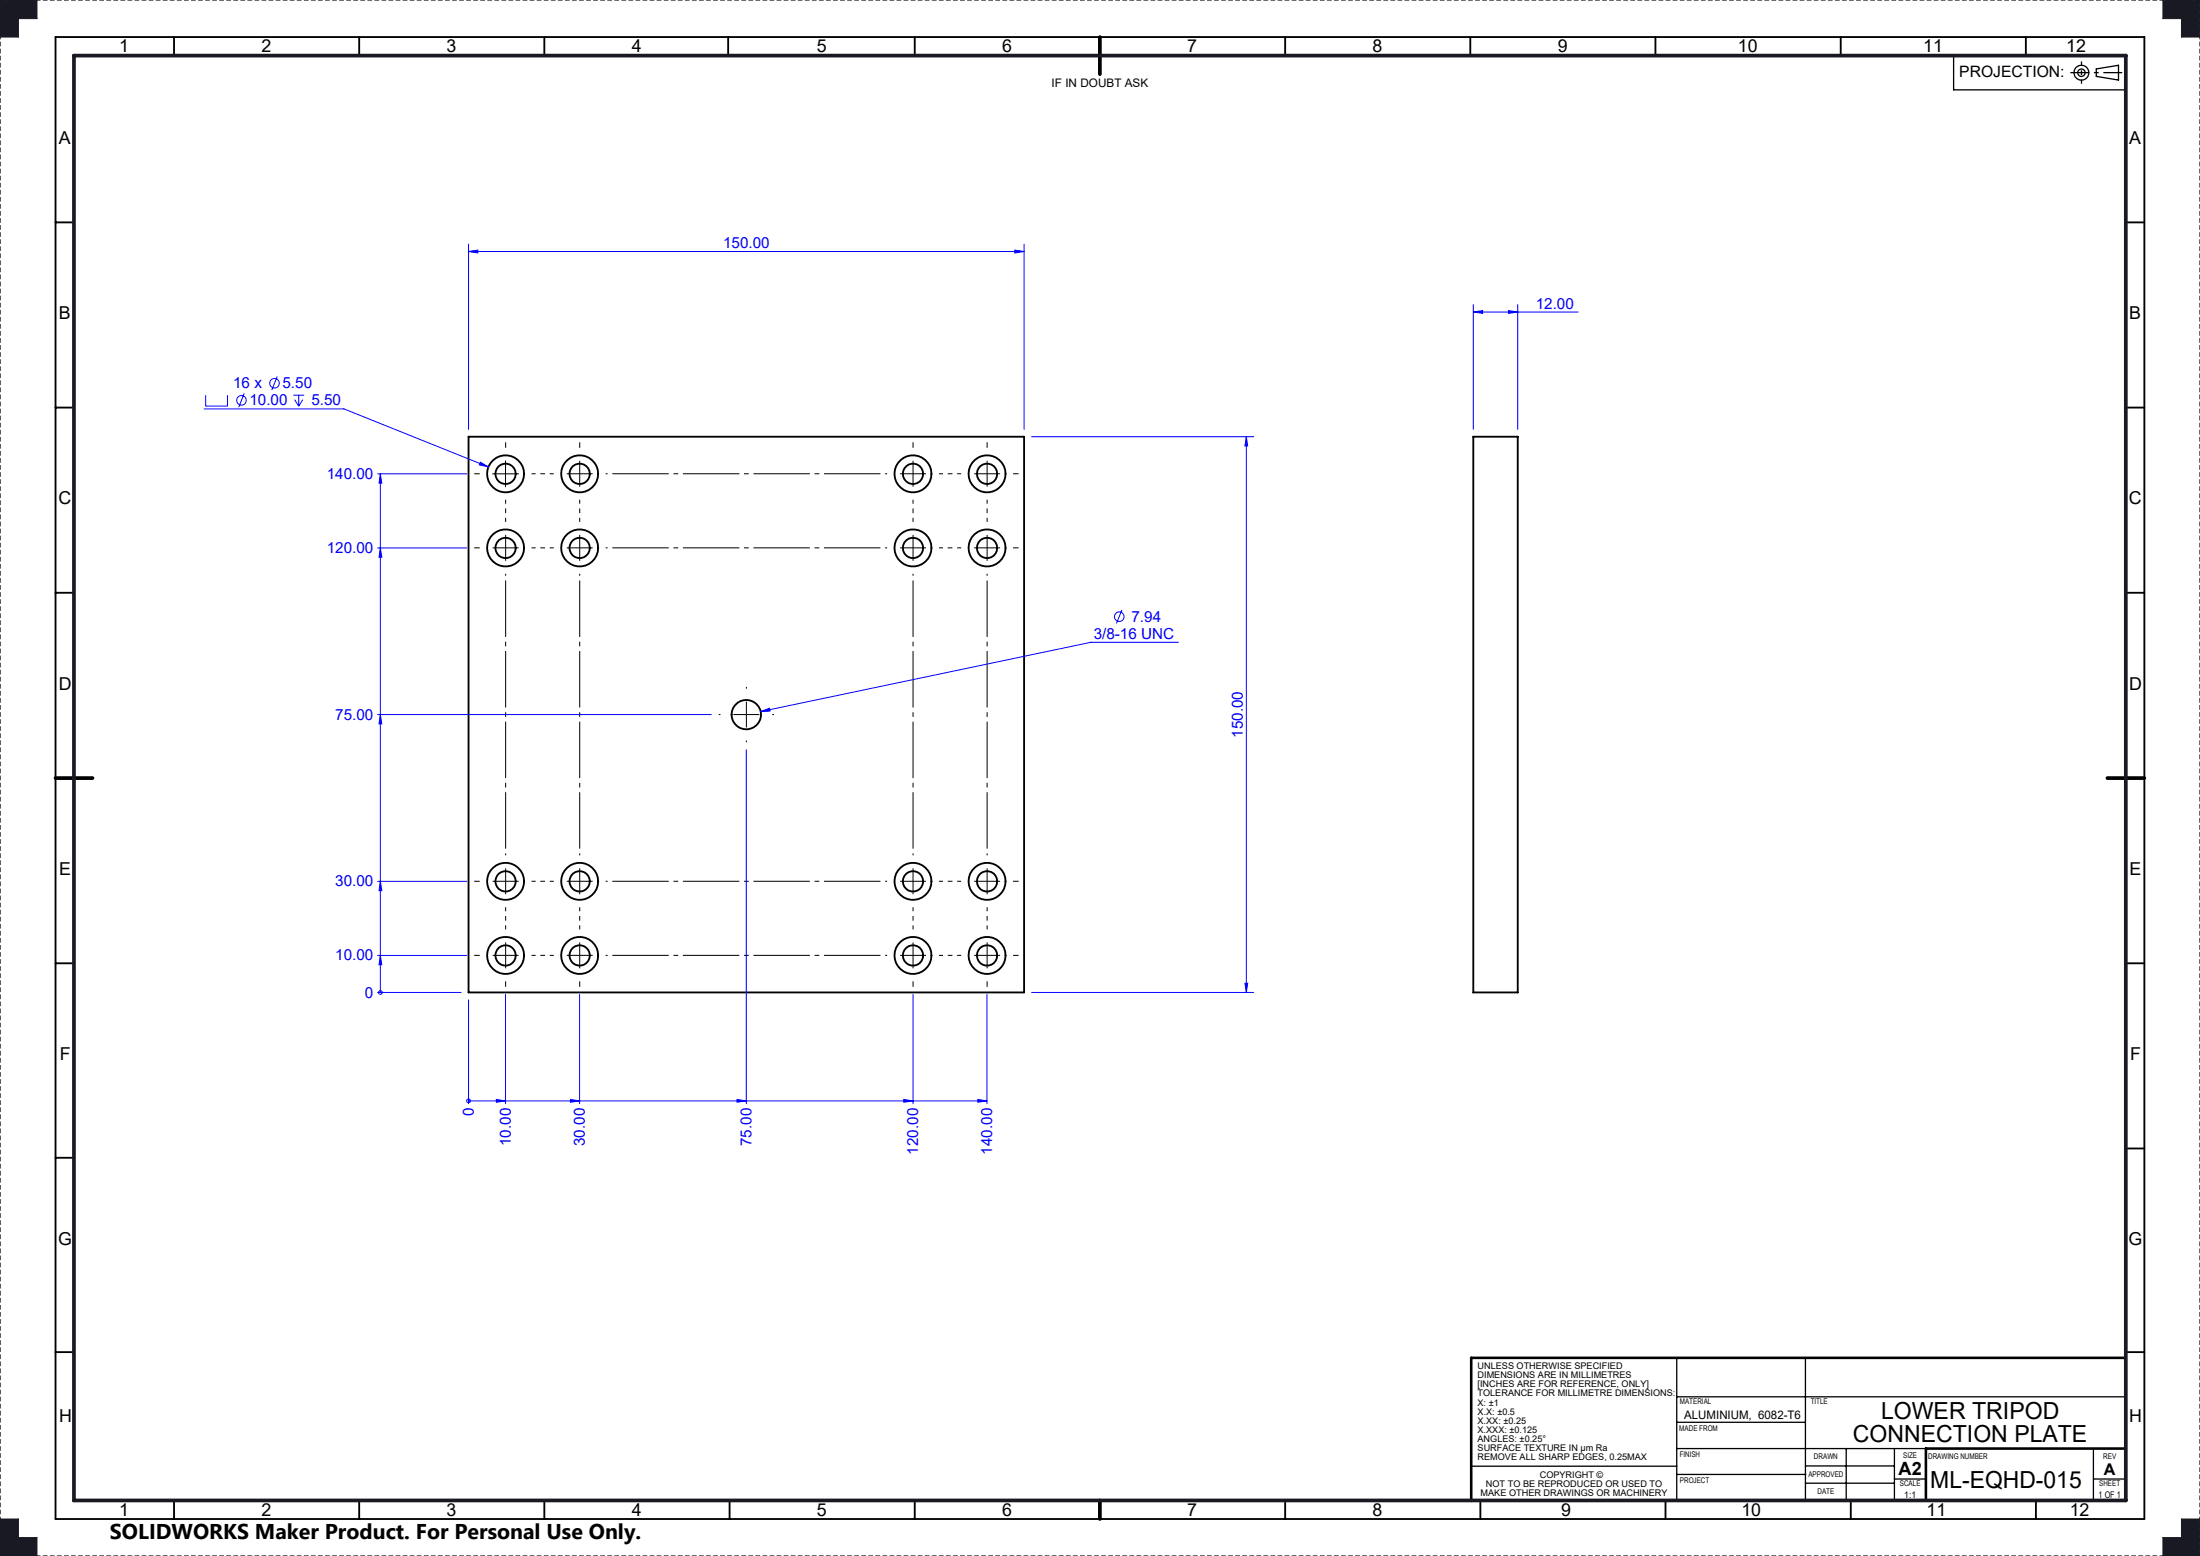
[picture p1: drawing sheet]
<svg xmlns="http://www.w3.org/2000/svg" width="594mm" height="420mm" viewBox="0 0 594 420" stroke-linecap="round" stroke-linejoin="round" font-family="sans-serif">
<g fill="none" stroke="#000" stroke-width=".5">
<path d="M15 10h564v400h-564zM47 10v5M97 10v5M147 10v5M196.6 10v5M247 10v5M347 10v5M397 10v5M447 10v5M497 10v5M547 10v5M15 60h5"/>
<path d="M574 60h5M15 110h5M126.5 117.9h150v150h-150zM397.8 117.9h12v150h-12zM574 110h5M15 160h5M574 160h5M15 260h5M574 260h5M15 312.5h5M574 310h5M15 365h5"/>
<path d="M574 365h5M47 405v5M97 405v5M147 405v5M197 405v5M247 405v5M347 405v5M399.7 405v5M449.7 405v5M499.7 405v5M549.7 405v5"/>
<circle cx="136.5" cy="127.9" r="2.75"/>
<circle cx="136.5" cy="127.9" r="5"/>
<circle cx="156.5" cy="127.9" r="2.75"/>
<circle cx="156.5" cy="127.9" r="5"/>
<circle cx="246.5" cy="127.9" r="5"/>
<circle cx="246.5" cy="127.9" r="2.75"/>
<circle cx="266.5" cy="127.9" r="2.75"/>
<circle cx="266.5" cy="127.9" r="5"/>
<circle cx="136.5" cy="147.9" r="2.75"/>
<circle cx="136.5" cy="147.9" r="5"/>
<circle cx="156.5" cy="147.9" r="2.75"/>
<circle cx="156.5" cy="147.9" r="5"/>
<circle cx="246.5" cy="147.9" r="5"/>
<circle cx="246.5" cy="147.9" r="2.75"/>
<circle cx="266.5" cy="147.9" r="2.75"/>
<circle cx="266.5" cy="147.9" r="5"/>
<circle cx="201.5" cy="192.9" r="4"/>
<circle cx="136.5" cy="237.9" r="2.75"/>
<circle cx="136.5" cy="237.9" r="5"/>
<circle cx="156.5" cy="237.9" r="2.75"/>
<circle cx="156.5" cy="237.9" r="5"/>
<circle cx="246.5" cy="237.9" r="5"/>
<circle cx="246.5" cy="237.9" r="2.75"/>
<circle cx="266.5" cy="237.9" r="2.75"/>
<circle cx="266.5" cy="237.9" r="5"/>
<circle cx="136.5" cy="257.9" r="2.75"/>
<circle cx="136.5" cy="257.9" r="5"/>
<circle cx="156.5" cy="257.9" r="2.75"/>
<circle cx="156.5" cy="257.9" r="5"/>
<circle cx="246.5" cy="257.9" r="5"/>
<circle cx="246.5" cy="257.9" r="2.75"/>
<circle cx="266.5" cy="257.9" r="2.75"/>
<circle cx="266.5" cy="257.9" r="5"/>
</g>
<g fill="none" stroke="#000" stroke-width=".35">
<path d="M527.5 15v9.3h46.5M566 18.6l6-1v4l-6-1zM452.7 377h121.3M452.7 366.5v38.8M487.5 366.5v38.5M397.2 395.8h55.5M452.7 383.9h34.8M452.7 398h34.9M452.7 391h67.3M487.5 395.7h24M498.5 391v14M511.5 391v14"/>
<path d="M511.5 399.2h8.5M565.2 391v14M565.2 399.2h8.8M487.5 400.3h24"/>
<circle cx="562" cy="19.6" r="2.01"/>
<circle cx="562" cy="19.6" r="1"/>
</g>
<path d="M559 19.6h14" fill="none" stroke="#000" stroke-width=".35" stroke-dasharray="15.2 1.3 1.3 1.3" stroke-dashoffset="10.1" stroke-linecap="butt"/>
<path d="M562 16.6v6" fill="none" stroke="#000" stroke-width=".35" stroke-dasharray="15.2 1.3 1.3 1.3" stroke-dashoffset="14.1" stroke-linecap="butt"/>
<path d="M0 0v420" fill="none" stroke="#000" stroke-width=".35" stroke-dasharray="1.3 .6" stroke-dashoffset=".2" stroke-linecap="butt"/>
<path d="M594 0h-594M0 420h594" fill="none" stroke="#191924" stroke-width=".35" stroke-dasharray="1.3 .6" stroke-dashoffset="-.1" stroke-linecap="butt"/>
<path d="M594 420v-420" fill="none" stroke="#191924" stroke-width=".35" stroke-dasharray="1.3 .6" stroke-dashoffset=".2" stroke-linecap="butt"/>
<path d="M574 366.5h-176.8v38.6M574 391h-54v14" fill="none" stroke="#000" stroke-width=".7"/>
<path d="M297 10v10M15 210h10M569 210h10M297 405v5" fill="none" stroke="#000" stroke-width="1"/>
<path d="M0 0h10v5h-5v5h-5zM584 0h10v10h-5v-5h-5zM0 410h5v5h5v5h-10zM589 410h5v10h-10v-5h5z" fill="none" stroke="#191924" stroke-width=".27"/>
<path d="M20 15h554v390h-554z" fill="none" stroke="#191924" stroke-width="1"/>
<path d="M0 410v10h10v-5h-5v-5zM584 0v5h5v5h5v-10zM0 0v10h5v-5h5v-5zM589 410v5h-5v5h10v-10z" fill-rule="evenodd" fill="#191924"/>
<g fill="none" stroke="#00f" stroke-width=".27">
<path d="M126.5 67.9l2.5-.4v.8zM126.5 65.9v50M126.5 67.9h150M274 67.5l2.5 .4-2.5 .4zM276.5 65.9v50M397.8 84.2l2.5-.4v.8zM397.8 82.2v33.7M397.8 84.2h28.3M407.3 83.8l2.5 .4-2.5 .4zM409.8 82.2v33.7M55.1 110.4h37.8l39 15.6M55.5 106.7v2.9h5.9v-2.9"/>
<path d="M65.9 106.2l-1.4 3.7M74.9 101.6l-1.5 3.7M79.2 106.7h2.9M79.6 107.9l1 1.7M80.6 106.7v2.9M81.8 107.9l-1.2 1.7M278.5 117.9h60M336.5 117.9l.4 2.5h-.8zM336.5 117.9v150M102 127.9h24M102.7 127.9l.4 2.5h-.8zM102.7 127.9v140"/>
<path d="M129.7 124.8l2.2 1.2-2.5-.5zM102 147.9h24M102.7 147.9l.4 2.5h-.8zM302.9 164.6l-1.5 3.7M318.2 173.4h-23.7l-89.1 18.7M102 192.9h90.1M102.7 192.9l.4 2.5h-.8zM205.4 192.1l2.4-.9 .1 .7zM201.5 202.4v95.5M102 237.9h24M102.7 237.9l.4 2.5h-.8zM102 257.9h24"/>
<path d="M102.7 257.9l.4 2.5h-.8zM102 267.9h22.5M102.7 267.9h.1M126.5 269.9v28M136.5 268.4v29.5M156.5 268.4v29.5M246.5 268.4v29.5M266.5 268.4v29.5M278.5 267.9h60M336.1 265.4h.8l-.4 2.5zM126.5 297.2h.1M126.5 297.2h140"/>
<path d="M134 296.8l2.5 .4-2.5 .3zM154 296.8l2.5 .4-2.5 .3zM199 296.8l2.5 .4-2.5 .3zM244 296.8l2.5 .4-2.5 .3zM264 296.8l2.5 .4-2.5 .3z"/>
<circle cx="65.2" cy="108.1" r="1.29"/>
<circle cx="74.1" cy="103.5" r="1.3"/>
<circle cx="302.2" cy="166.5" r="1.29"/>
<circle cx="102.7" cy="267.9" r=".5"/>
<circle cx="126.5" cy="297.2" r=".5"/>
</g>
<g fill="none" stroke="#000" stroke-width=".27" stroke-dasharray="15.2 1.3 1.3 1.3" stroke-linecap="butt">
<path d="M129.5 127.9h-1.5M136.5 120.9v-1.5M156.5 127.9v-3.5M156.5 127.9h-3.5M156.5 127.9v3.5M156.5 127.9h3.5M156.5 120.9v-1.5M246.5 127.9v-3.5M246.5 127.9h-3.5M246.5 127.9v3.5M246.5 127.9h3.5M246.5 120.9v-1.5"/>
<path d="M266.5 127.9v-3.5M266.5 127.9h-3.5M266.5 127.9v3.5M266.5 127.9h3.5M266.5 120.9v-1.5M273.5 127.9h1.5M129.5 147.9h-1.5M136.5 147.9v-3.5M136.5 147.9h-3.5M136.5 147.9v3.5M136.5 147.9h3.5M156.5 147.9v-3.5"/>
<path d="M156.5 147.9h-3.5M156.5 147.9v3.5M156.5 147.9h3.5M246.5 147.9v-3.5M246.5 147.9h-3.5M246.5 147.9v3.5M246.5 147.9h3.5M266.5 147.9v-3.5M266.5 147.9h-3.5M266.5 147.9v3.5M266.5 147.9h3.5M273.5 147.9h1.5"/>
<path d="M194.5 192.9h-.4M201.5 192.9v-3.5M201.5 192.9h-3.5M201.5 192.9v3.5M201.5 192.9h3.5M201.5 185.9v-.5M201.5 199.9v.4M208.5 192.9h.5M129.5 237.9h-1.5M136.5 237.9v-3.5M136.5 237.9h-3.5M136.5 237.9v3.5"/>
<path d="M136.5 237.9h3.5M156.5 237.9v-3.5M156.5 237.9h-3.5M156.5 237.9v3.5M156.5 237.9h3.5M246.5 237.9v-3.5M246.5 237.9h-3.5M246.5 237.9v3.5M246.5 237.9h3.5M266.5 237.9v-3.5M266.5 237.9h-3.5M266.5 237.9v3.5"/>
<path d="M266.5 237.9h3.5M273.5 237.9h1.5M129.5 257.9h-1.5M136.5 257.9v-3.5M136.5 257.9h-3.5M136.5 257.9v3.5M136.5 257.9h3.5M156.5 257.9v-3.5M156.5 257.9h-3.5M156.5 257.9v3.5M156.5 257.9h3.5M246.5 257.9v-3.5"/>
<path d="M246.5 257.9h-3.5M246.5 257.9v3.5M246.5 257.9h3.5M266.5 257.9v-3.5M266.5 257.9h-3.5M266.5 257.9v3.5M266.5 257.9h3.5M273.5 257.9h1.5M136.5 264.9v1.5M156.5 264.9v1.5M246.5 264.9v1.5M266.5 264.9v1.5"/>
</g>
<g fill="none" stroke="#000" stroke-width=".27" stroke-dasharray="15.2 1.3 1.3 1.3" stroke-dashoffset="14.1" stroke-linecap="butt">
<path d="M143.5 127.9h6M253.5 127.9h6M136.5 140.9v-6M143.5 147.9h6M156.5 140.9v-6M246.5 140.9v-6M253.5 147.9h6M266.5 140.9v-6M143.5 237.9h6M253.5 237.9h6M136.5 250.9v-6M143.5 257.9h6"/>
<path d="M156.5 250.9v-6M246.5 250.9v-6M253.5 257.9h6M266.5 250.9v-6"/>
</g>
<path d="M163.5 127.9h76M163.5 147.9h76M136.5 230.9v-76M156.5 230.9v-76M163.5 237.9h76M246.5 230.9v-76M266.5 230.9v-76M163.5 257.9h76" fill="none" stroke="#000" stroke-width=".27" stroke-dasharray="15.2 1.3 1.3 1.3" stroke-dashoffset="-1.8" stroke-linecap="butt"/>
<path d="M133 127.9h7M136.5 124.4v7" fill="none" stroke="#000" stroke-width=".27"/>
<g fill="#00f">
<path d="M274 67.5l2.5 .4-2.5 .4zM126.5 67.9l2.5-.4v.8zM407.3 83.8l2.5 .4-2.5 .4zM397.8 84.2l2.5-.4v.8z"/>
<path d="M205.4 192.1l2.5-.2-.1-.7zM129.7 124.8l-.3 .7 2.5 .5z"/>
<path d="M336.5 117.9l.4 2.5h-.8zM336.1 265.4h.8l-.4 2.5z"/>
<path d="M102.7 257.9l.4 2.5h-.8zM102.7 237.9l.4 2.5h-.8zM102.7 192.9l.4 2.5h-.8zM102.7 147.9l.4 2.5h-.8zM102.7 127.9l.4 2.5h-.8z"/>
<path d="M134 296.8l2.5 .4-2.5 .3zM154 296.8l2.5 .4-2.5 .3zM199 296.8l2.5 .4-2.5 .3zM244 296.8l2.5 .4-2.5 .3zM264 296.8l2.5 .4-2.5 .3z"/>
</g>
<g font-size="6.3">
<text x="507.9" y="383">LOWER TRIPOD</text>
<text x="500.3" y="389.3">CONNECTION PLATE</text>
<text x="521.2" y="401.5">ML-EQHD-015</text>
</g>
<text font-size="5.8" x="29.7" y="415.3">SOLIDWORKS Maker Product. For Personal Use Only.</text>
<text font-size="4.9" x="512.6" y="398">A2</text>
<g font-size="4.8">
<text x="32.1" y="14.1">1</text>
<text x="70.6" y="14.1">2</text>
<text x="120.6" y="14.1">3</text>
<text x="170.6" y="14.1">4</text>
<text x="220.6" y="14.1">5</text>
<text x="270.6" y="14.1">6</text>
<text x="320.6" y="14.1">7</text>
<text x="370.6" y="14.1">8</text>
<text x="420.6" y="14.1">9</text>
<text x="469.2" y="14.1">10</text>
<text x="519.2" y="14.1">11</text>
<text x="557.9" y="14.1">12</text>
<text x="15.9" y="38.9">A</text>
<text x="574.9" y="38.9">A</text>
<text x="15.9" y="86.2">B</text>
<text x="574.9" y="86.2">B</text>
<text x="15.8" y="136.2">C</text>
<text x="574.8" y="136.2">C</text>
<text x="15.9" y="186.2">D</text>
<text x="574.9" y="186.2">D</text>
<text x="16" y="236.2">E</text>
<text x="575" y="236.2">E</text>
<text x="16.1" y="286.2">F</text>
<text x="575.1" y="286.2">F</text>
<text x="15.7" y="336.2">G</text>
<text x="574.7" y="336.2">G</text>
<text x="15.9" y="383.8">H</text>
<text x="574.9" y="383.7">H</text>
<text x="32.1" y="409.1">1</text>
<text x="70.6" y="409.1">2</text>
<text x="120.6" y="409.1">3</text>
<text x="170.6" y="409.1">4</text>
<text x="220.6" y="409.1">5</text>
<text x="270.6" y="409.1">6</text>
<text x="320.6" y="409.1">7</text>
<text x="370.6" y="409.1">8</text>
<text x="421.5" y="409.1">9</text>
<text x="470.2" y="409.1">10</text>
<text x="520.2" y="409.1">11</text>
<text x="558.8" y="409.1">12</text>
</g>
<text font-size="4.4" x="568.1" y="398.2">A</text>
<text font-size="4.2" x="529" y="20.8">PROJECTION:</text>
<g font-size="4.1" fill="#00f">
<text x="195.2" y="67">150.00</text>
<text x="414.6" y="83.3">12.00</text>
<text x="63" y="104.8">16 x</text>
<text x="76.3" y="104.8">5.50</text>
<text x="67.3" y="109.4">10.00</text>
<text x="84.1" y="109.4">5.50</text>
<text x="88.2" y="129.3">140.00</text>
<text x="88.2" y="149.3">120.00</text>
<text x="305.5" y="167.8">7.94</text>
<text x="295.3" y="172.4">3/8-16 UNC</text>
<text x="90.5" y="194.3">75.00</text>
<text x="335.6" y="199.2" transform="rotate(-90 335.6 199.2)">150.00</text>
<text x="90.5" y="239.3">30.00</text>
<text x="90.5" y="259.3">10.00</text>
<text x="98.5" y="269.3">0</text>
<text x="127.9" y="301.3" transform="rotate(-90 127.9 301.3)">0</text>
<text x="137.9" y="309.3" transform="rotate(-90 137.9 309.3)">10.00</text>
<text x="157.9" y="309.3" transform="rotate(-90 157.9 309.3)">30.00</text>
<text x="202.9" y="309.3" transform="rotate(-90 202.9 309.3)">75.00</text>
<text x="247.9" y="311.6" transform="rotate(-90 247.9 311.6)">120.00</text>
<text x="267.9" y="311.6" transform="rotate(-90 267.9 311.6)">140.00</text>
</g>
<g font-size="3.2">
<text x="283.9" y="23.5">IF IN DOUBT ASK</text>
<text x="454.8" y="383.1">ALUMINIUM, 6082-T6</text>
</g>
<g font-size="2.5">
<text x="398.9" y="369.5">UNLESS OTHERWISE SPECIFIED</text>
<text x="398.9" y="372">DIMENSIONS ARE IN MILLIMETRES</text>
<text x="398.9" y="374.5">[INCHES ARE FOR REFERENCE, ONLY]</text>
<text x="398.9" y="376.9">TOLERANCE FOR MILLIMETRE DIMENSIONS:</text>
<text x="398.9" y="379.4">X: ±1</text>
<text x="398.9" y="381.9">X.X: ±0.5</text>
<text x="398.9" y="384.3">X.XX: ±0.25</text>
<text x="398.9" y="386.8">X.XXX: ±0.125</text>
<text x="398.9" y="389.3">ANGLES: ±0.25°</text>
<text x="398.9" y="391.7">SURFACE TEXTURE IN μm Ra</text>
<text x="398.9" y="394.2">REMOVE ALL SHARP EDGES, 0.25MAX</text>
<text x="401.2" y="401.3">NOT TO BE REPRODUCED OR USED TO</text>
<text x="415.7" y="398.8">COPYRIGHT ©</text>
<text x="399.8" y="403.8">MAKE OTHER DRAWINGS OR MACHINERY</text>
<text x="514.2" y="404.2">1:1</text>
<text x="566.6" y="404.2">1 OF 1</text>
</g>
<g font-size="2.1">
<text x="453.6" y="378.9">MATERIAL</text>
<text x="488.9" y="378.9">TITLE</text>
<text x="453.4" y="386.2">MADE FROM</text>
<text x="453.5" y="393.3">FINISH</text>
<text x="489.8" y="393.9">DRAWN</text>
<text x="513.9" y="393.6">SIZE</text>
<text x="520.6" y="393.8">DRAWING NUMBER</text>
<text x="567.9" y="393.8">REV</text>
<text x="453.6" y="400.4">PROJECT</text>
<text x="488.3" y="398.6">APPROVED</text>
<text x="513" y="401.2">SCALE</text>
<text x="566.8" y="401.2">SHEET</text>
<text x="490.7" y="403.2">DATE</text>
</g>
</svg>
